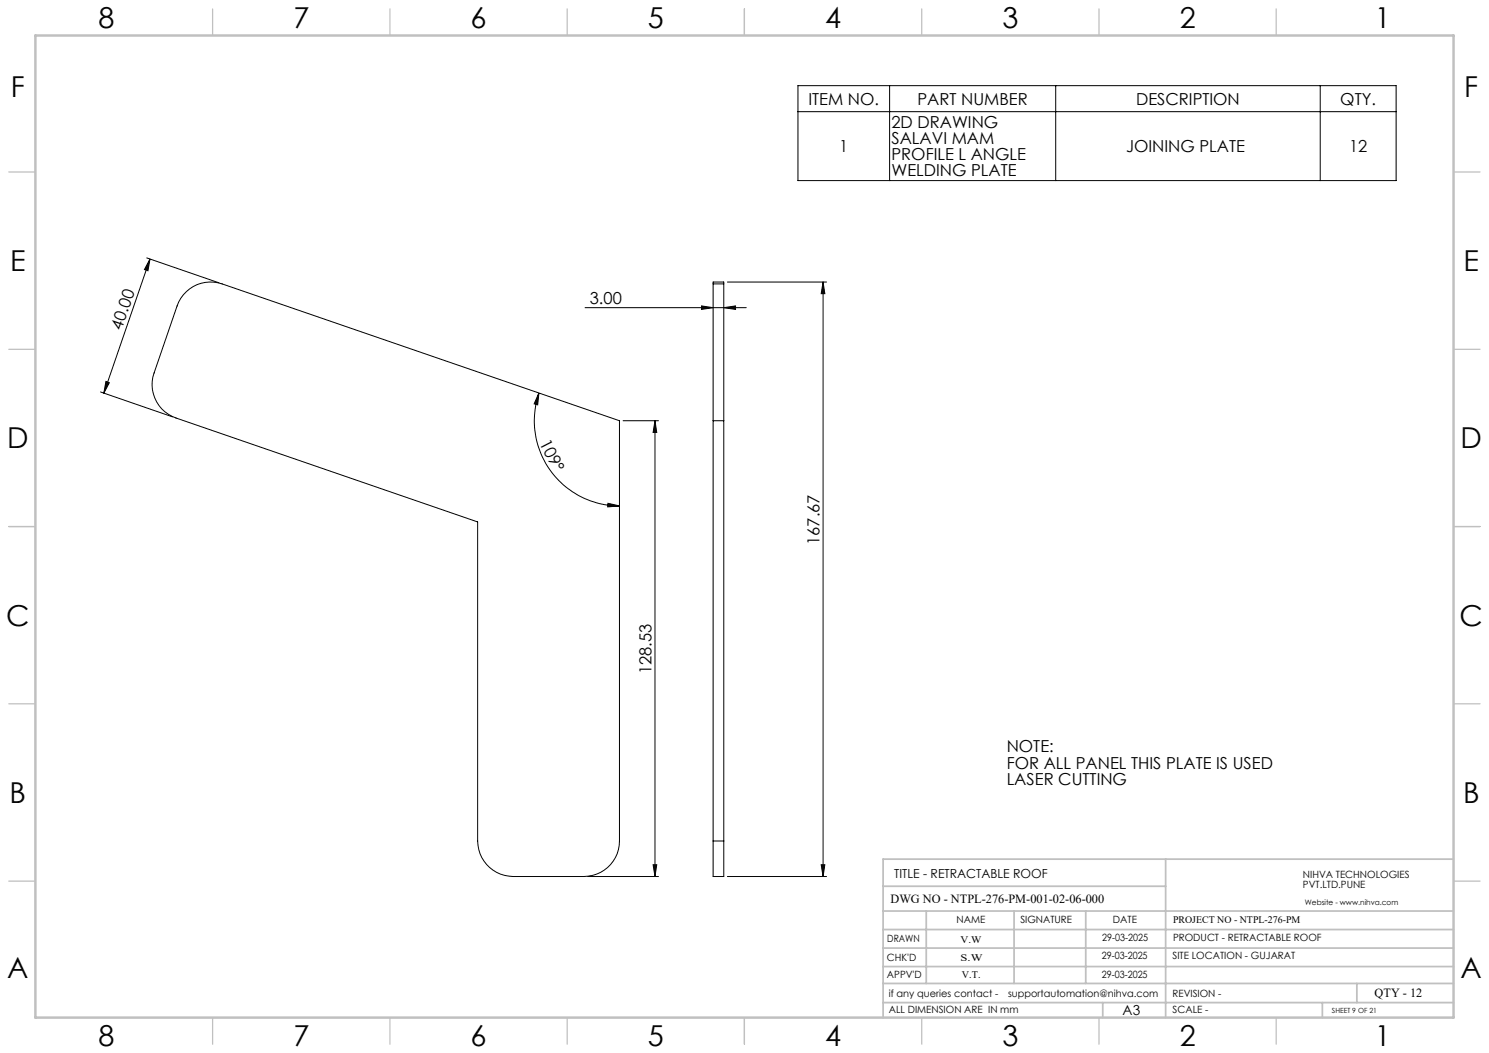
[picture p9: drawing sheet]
<svg xmlns="http://www.w3.org/2000/svg" width="420mm" height="297mm" viewBox="0 0 420 297" stroke-linecap="round" stroke-linejoin="round" font-family="sans-serif">
<g fill="none" stroke="#000" stroke-width=".28">
<path d="M225.1 24.2h168.7v26.7h-168.7zM225.1 31.5h168.7M250.9 24.2v26.7M297.8 24.2v26.7M372.4 24.2v26.7M41.4 72.7l20.3 7.1M42.3 73.1l-13 37.8M42.3 73.1l-.6 3.3-1-.4zM205.2 79.5h28M232.2 79.5l.5 3.3h-1.1zM232.2 79.5v167.7M52.6 82.3a9.9 9.9 0 0 1 10.1-2.2l112 38.6v118.5a10 10 0 0 1-10 10h-20a10.1 10.1 0 0 1-10-10v-90l-85.1-29.3a10 10 0 0 1-6.1-12.7l6.5-18.9a9.6 9.6 0 0 1 2.6-4z"/>
<path d="M165 86.8h45.5M197.9 86.3l3.3 .5-3.3 .5zM201.2 80.1v-.6h3v.6M201.2 80.1v157.1M201.2 80.1h3M204.2 86.8l3.3-.5v1zM204.2 80.1v157.1M28.4 110.6l20.3 7M29.9 107.6l.9 .3-1.5 3zM152 110.8l-.3 3.4-1-.3zM152 110.8a24 24 0 0 0 22.7 31.9M175.8 118.7h9.9"/>
<path d="M184.7 118.7v128.5M184.7 118.7l.5 3.3h-1zM201.2 118.7h3M171.5 142l3.2 .7-3.3 .3zM201.2 237.2v10h3v-10M201.2 237.2h3M165.7 247.2h20M184.2 243.9h1l-.5 3.3zM205.2 247.2h28M231.6 243.9h1.1l-.5 3.3z"/>
</g>
<g fill="none" stroke="#c0c0c0" stroke-width=".35">
<path d="M60 2.5v7.5M110 2.5v7.5M160 2.5v7.5M210 2.5v7.5M260 2.5v7.5M310 2.5v7.5M360 2.5v7.5M2.5 48.5h7.5M410 48.5h7.5M2.5 98.5h7.5M410 98.5h7.5M2.5 148.5h7.5"/>
<path d="M410 148.5h7.5M2.5 198.5h7.5M410 198.5h7.5M2.5 248.5h7.5M410 248.5h7.5M60 287v7.5M110 287v7.5M160 287v7.5M210 287v7.5M260 287v7.5M310 287v7.5M360 287v7.5"/>
</g>
<g fill="none" stroke="#c0c0c0" stroke-width=".5">
<path d="M249.1 257h160.9M249.1 250h79.7M261.3 257v20.4M286 257v20.4M306.2 257v20.4M328.8 242.3v44.7M410 242.3h-160.9v44.7M249.1 272.6h160.9M249.1 267.4h160.9M249.1 262.2h160.9M249.1 277.4h160.9M382.7 277.4v5.4"/>
<path d="M249.1 282.8h160.9M311 282.8v4.2M373 282.8v4.2"/>
</g>
<path d="M10 10h400v277h-400z" fill="none" stroke="#c0c0c0" stroke-width=".7"/>
<g fill="#000">
<path d="M232.2 79.5l.5 3.3h-1.1zM231.6 243.9h1.1l-.5 3.3z"/>
<path d="M204.2 86.8l3.3-.5v1zM197.9 86.3l3.3 .5-3.3 .5z"/>
<path d="M29.9 107.6l.9 .3-1.5 3zM42.3 73.1l-.6 3.3-1-.4z"/>
<path d="M152 110.8l-.3 3.4-1-.3zM171.5 142l3.2 .7-3.3 .3z"/>
<path d="M184.2 243.9h1l-.5 3.3zM184.7 118.7l.5 3.3h-1z"/>
</g>
<g font-size="8.1">
<text x="27.8" y="8">8</text>
<text x="82.8" y="8">7</text>
<text x="132.8" y="8">6</text>
<text x="182.8" y="8">5</text>
<text x="232.8" y="8">4</text>
<text x="282.8" y="8">3</text>
<text x="332.8" y="8">2</text>
<text x="387.8" y="8">1</text>
<text x="3" y="27.2">F</text>
<text x="413" y="27.2">F</text>
<text x="2.8" y="76.5">E</text>
<text x="412.8" y="76.5">E</text>
<text x="2" y="126.5">D</text>
<text x="412" y="126.5">D</text>
<text x="1.7" y="176.5">C</text>
<text x="411.7" y="176.5">C</text>
<text x="2.7" y="226.5">B</text>
<text x="412.7" y="226.5">B</text>
<text x="2" y="275.7">A</text>
<text x="412" y="275.7">A</text>
<text x="27.8" y="295">8</text>
<text x="82.8" y="295">7</text>
<text x="132.8" y="295">6</text>
<text x="182.8" y="295">5</text>
<text x="232.8" y="295">4</text>
<text x="282.8" y="295">3</text>
<text x="332.8" y="295">2</text>
<text x="387.8" y="295">1</text>
</g>
<g font-size="4.7">
<text x="228.1" y="29.5">ITEM NO.</text>
<text x="258.8" y="29.5">PART NUMBER</text>
<text x="320.5" y="29.5">DESCRIPTION</text>
<text x="378.1" y="29.5">QTY.</text>
<text x="251.5" y="36.1">2D DRAWING</text>
<text x="251.5" y="40.6">SALAVI MAM</text>
<text x="236.7" y="42.9">1</text>
<text x="251.5" y="45.2">PROFILE L ANGLE</text>
<text x="317.7" y="42.9">JOINING PLATE</text>
<text x="380.5" y="42.9">12</text>
<text x="251.5" y="49.7">WELDING PLATE</text>
<text x="166.4" y="85.8">3.00</text>
<text x="34.3" y="93.3" transform="rotate(-71 34.3 93.3)">40.00</text>
<text x="152.1" y="124.8" transform="rotate(63 152.1 124.8)">109°</text>
<text x="231.2" y="153.7" transform="rotate(-90 231.2 153.7)">167.67</text>
<text x="183.7" y="190.1" transform="rotate(-90 183.7 190.1)">128.53</text>
<text x="284" y="212.2">NOTE:</text>
<text x="284" y="216.8">FOR ALL PANEL THIS PLATE IS USED</text>
<text x="284" y="221.3">LASER CUTTING</text>
</g>
<text font-size="3.9" x="316.7" y="286.4">A3</text>
<g font-size="3.5">
<text x="252.2" y="247.7">TITLE - RETRACTABLE ROOF</text>
<text x="251.2" y="254.7">DWG NO - NTPL-276-PM-001-02-06-000</text>
<text x="387.7" y="281.1">QTY - 12</text>
</g>
<g font-size="2.8">
<text x="367.5" y="247.7">NIHVA TECHNOLOGIES</text>
<text x="367.5" y="250.5">PVT.LTD.PUNE</text>
<text x="269.8" y="260.4">NAME</text>
<text x="287.8" y="260.4">SIGNATURE</text>
<text x="313.9" y="260.5">DATE</text>
<text x="330.9" y="260.4">PROJECT NO - NTPL-276-PM</text>
<text x="250.3" y="265.7">DRAWN</text>
<text x="270.9" y="266.1">V.W</text>
<text x="310.9" y="265.5">29-03-2025</text>
<text x="330.9" y="265.5">PRODUCT - RETRACTABLE ROOF</text>
<text x="250.2" y="271.1">CHK'D</text>
<text x="250.2" y="275.8">APPV'D</text>
<text x="270.9" y="271.1">S.W</text>
<text x="271.3" y="275.8">V.T.</text>
<text x="310.8" y="270.6">29-03-2025</text>
<text x="310.8" y="275.8">29-03-2025</text>
<text x="330.7" y="270.6">SITE LOCATION - GUJARAT</text>
<text x="250.7" y="281.1">if any queries contact -</text>
<text x="284.3" y="281.1">supportautomation@nihva.com</text>
<text x="330.7" y="281.1">REVISION -</text>
<text x="250.7" y="285.6">ALL DIMENSION ARE IN mm</text>
<text x="330.7" y="285.6">SCALE -</text>
</g>
<text font-size="2.1" x="368.1" y="255.1">Website - www.nihva.com</text>
<text font-size="2" x="375.7" y="285.6">SHEET 9 OF 21</text>
</svg>
